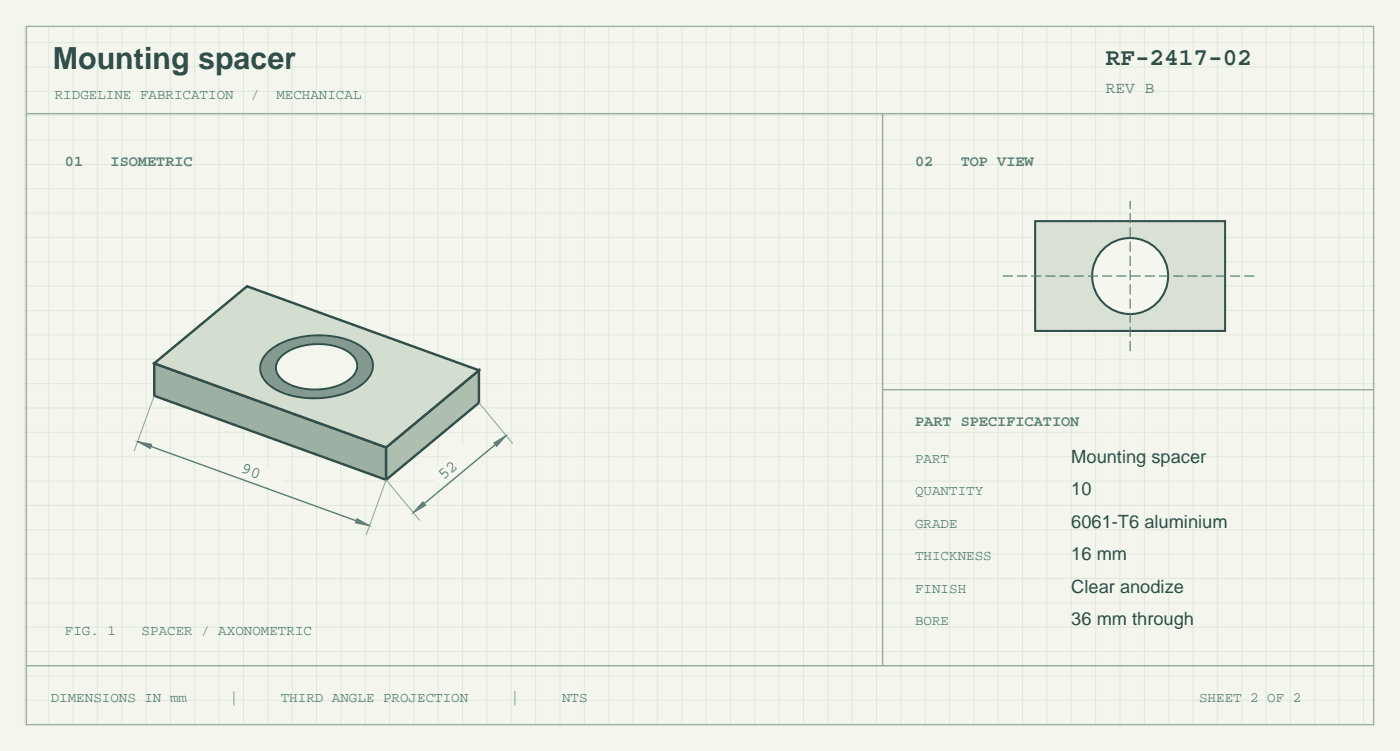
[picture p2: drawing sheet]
<svg xmlns="http://www.w3.org/2000/svg" width="243mm" height="131mm" viewBox="0 0 243 131" stroke-linecap="round" stroke-linejoin="round" font-family="sans-serif">
<path d="M0 0h243.4v130.5h-243.4z" fill-rule="evenodd" fill="#f4f6ee"/>
<g fill="none" stroke="#e1e8da" stroke-width=".17">
<path d="M4.2 4.6v121.3h235M4.2 15.9h235M4.2 11.6h235M4.2 7.4h235M8.5 4.6v121.3M12.7 4.6v121.3M16.9 4.6v121.3M21.2 4.6v121.3M25.4 4.6v121.3M29.6 4.6v121.3M33.9 4.6v121.3M38.1 4.6v121.3"/>
<path d="M42.3 4.6v121.3M46.6 4.6v121.3M50.8 4.6v121.3M55 4.6v121.3M59.3 4.6v121.3M63.5 4.6v121.3M67.7 4.6v121.3M72 4.6v121.3M76.2 4.6v121.3M80.4 4.6v121.3M84.7 4.6v121.3M88.9 4.6v121.3"/>
<path d="M93.1 4.6v121.3M97.4 4.6v121.3M101.6 4.6v121.3M105.8 4.6v121.3M110.1 4.6v121.3M114.3 4.6v121.3M118.5 4.6v121.3M122.8 4.6v121.3M127 4.6v121.3M131.2 4.6v121.3M135.5 4.6v121.3M139.7 4.6v121.3"/>
<path d="M143.9 4.6v121.3M148.2 4.6v121.3M152.4 4.6v121.3M156.6 4.6v121.3M160.9 4.6v121.3M165.1 4.6v121.3M169.3 4.6v121.3M173.6 4.6v121.3M177.8 4.6v121.3M182 4.6v121.3M186.3 4.6v121.3M190.5 4.6v121.3"/>
<path d="M194.7 4.6v121.3M199 4.6v121.3M203.2 4.6v121.3M207.4 4.6v121.3M211.7 4.6v121.3M215.9 4.6v121.3M220.1 4.6v121.3M224.4 4.6v121.3M228.6 4.6v121.3M232.8 4.6v121.3M237.1 4.6v121.3M4.2 37h235"/>
<path d="M4.2 32.8h235M4.2 28.6h235M4.2 24.3h235M4.2 20.1h235M4.2 58.2h235M4.2 54h235M4.2 49.7h235M4.2 45.5h235M4.2 41.3h235M4.2 79.4h235M4.2 75.1h235M4.2 70.9h235"/>
<path d="M4.2 66.7h235M4.2 62.4h235M4.2 96.3h235M4.2 92.1h235M4.2 87.8h235M4.2 83.6h235M4.2 117.5h235M4.2 113.2h235M4.2 109h235M4.2 104.8h235M4.2 100.5h235M4.2 121.7h235"/>
</g>
<path d="M4.6 4.6h234.2v121.3h-234.2z" fill="none" stroke="#9eb1a3" stroke-width=".25"/>
<path d="M4.6 19.8h234.2M4.6 115.7h234.2" fill="none" stroke="#94aaa1" stroke-width=".25"/>
<path d="M26.8 63.1l40.3 14.7v5.6l-40.3-14.6z" fill-rule="evenodd" fill="#9db0a3" stroke="#324d4a" stroke-width=".42"/>
<path d="M67.1 77.8l16.2-13.4v5.6l-16.2 13.4z" fill-rule="evenodd" fill="#aebfb0" stroke="#324d4a" stroke-width=".42"/>
<path d="M26.8 63.1l16.2-13.3 40.3 14.6-16.2 13.4z" fill-rule="evenodd" fill="#d3ded0" stroke="#324d4a" stroke-width=".42"/>
<path d="M46.6 61.2a14.1 14.1 0 0 1 10.6-2.8 9.8 9.8 0 0 1 7 3.1 3.6 3.6 0 0 1-1.1 5.2 15.2 15.2 0 0 1-12.2 2.1 7.7 7.7 0 0 1-5.4-3.6 3.5 3.5 0 0 1 1.1-4z" fill-rule="evenodd" fill="#81978b" stroke="#324d4a" stroke-width=".32"/>
<path d="M49 61.9a10.8 10.8 0 0 1 9.9-1.6 4 4 0 0 1 3.2 3.2 4 4 0 0 1-3 3.4 11.1 11.1 0 0 1-9.7-.6 2.62 2.62 0 0 1-.4-4.4z" fill-rule="evenodd" fill="#f3f6ed" stroke="#324d4a" stroke-width=".32"/>
<path d="M26.8 68.8l-3.5 9.6M67.1 83.4l-3.5 9.6" fill="none" stroke="#94aaa1" stroke-width=".19"/>
<path d="M23.9 76.8l40.4 14.6" fill="none" stroke="#548377" stroke-width=".25"/>
<g fill="#548377" stroke="#548377" stroke-width=".17">
<path d="M23.9 76.8l2.5 .4-.3 .8z"/>
<path d="M62.1 90.2l2.2 1.2-2.5-.5z"/>
</g>
<path d="M41.6 79.4l8 2.9-1.1 3-7.9-2.9z" fill-rule="evenodd" fill="#f5f7ef"/>
<path d="M83.3 70l5.8 7.1M67.1 83.4l5.9 7.1" fill="none" stroke="#94aaa1" stroke-width=".19"/>
<path d="M88 75.7l-16.1 13.4" fill="none" stroke="#548377" stroke-width=".25"/>
<g fill="#548377" stroke="#548377" stroke-width=".17">
<path d="M73.5 87.2l.5 .6-2.1 1.3z"/>
<path d="M85.9 77l2.1-1.3-1.6 1.9z"/>
</g>
<path d="M74.7 82.2l6.5-5.4 2 2.4-6.5 5.4z" fill-rule="evenodd" fill="#f5f7ef"/>
<path d="M153.5 19.8v95.9" fill="none" stroke="#94aaa1" stroke-width=".25"/>
<path d="M180 38.4h33v19.1h-33z" fill-rule="evenodd" fill="#d8e1d3" stroke="#324d4a" stroke-width=".35"/>
<circle cx="196.5" cy="48" r="6.6" fill="#f5f7ef" stroke="#324d4a" stroke-width=".35"/>
<path d="M174.3 48h44.4M196.5 61v-26.1" fill="none" stroke="#548377" stroke-width=".21" stroke-dasharray="1.8 .7" stroke-linecap="butt"/>
<path d="M153.5 67.7h85.3" fill="none" stroke="#94aaa1" stroke-width=".25"/>
<text font-size="5.3" fill="#324d4a" x="9.2" y="12">Mounting spacer</text>
<text font-size="4.2" fill="#324d4a" x="192.3" y="11.3">RF-2417-02</text>
<g font-size="3.2" fill="#324d4a">
<text x="186.3" y="80.4">Mounting spacer</text>
<text x="186.3" y="86.1">10</text>
<text x="186.3" y="91.7">6061-T6 aluminium</text>
<text x="186.3" y="97.4">16 mm</text>
<text x="186.3" y="103">Clear anodize</text>
<text x="186.3" y="108.7">36 mm through</text>
</g>
<g font-size="2.8" fill="#548377">
<text x="192.3" y="16.2">REV B</text>
<text x="41.8" y="82.1" transform="rotate(20 41.8 82.1)">90</text>
<text x="77.1" y="83.4" transform="rotate(-40 77.1 83.4)">52</text>
</g>
<g font-size="2.6" fill="#548377">
<text x="11.3" y="28.9">01</text>
<text x="19.2" y="28.9">ISOMETRIC</text>
<text x="159.1" y="28.9">02</text>
<text x="167" y="28.9">TOP VIEW</text>
<text x="159.1" y="74.1">PART SPECIFICATION</text>
</g>
<g font-size="2.5" fill="#548377">
<text x="9.5" y="17.3">RIDGELINE FABRICATION</text>
<text x="43.6" y="17.3">/</text>
<text x="48" y="17.3">MECHANICAL</text>
<text x="159.1" y="80.4">PART</text>
<text x="159.1" y="86.1">QUANTITY</text>
<text x="159.1" y="91.7">GRADE</text>
<text x="159.1" y="97.4">THICKNESS</text>
<text x="159.1" y="103">FINISH</text>
<text x="11.3" y="110.4">FIG. 1</text>
<text x="24.6" y="110.4">SPACER / AXONOMETRIC</text>
<text x="159.1" y="108.7">BORE</text>
<text x="8.8" y="122.1">DIMENSIONS IN mm</text>
<text x="39.9" y="122.1">|</text>
<text x="48.8" y="122.1">THIRD ANGLE PROJECTION</text>
<text x="88.8" y="122.1">|</text>
<text x="97.7" y="122.1">NTS</text>
<text x="208.5" y="122.1">SHEET 2 OF 2</text>
</g>
</svg>
